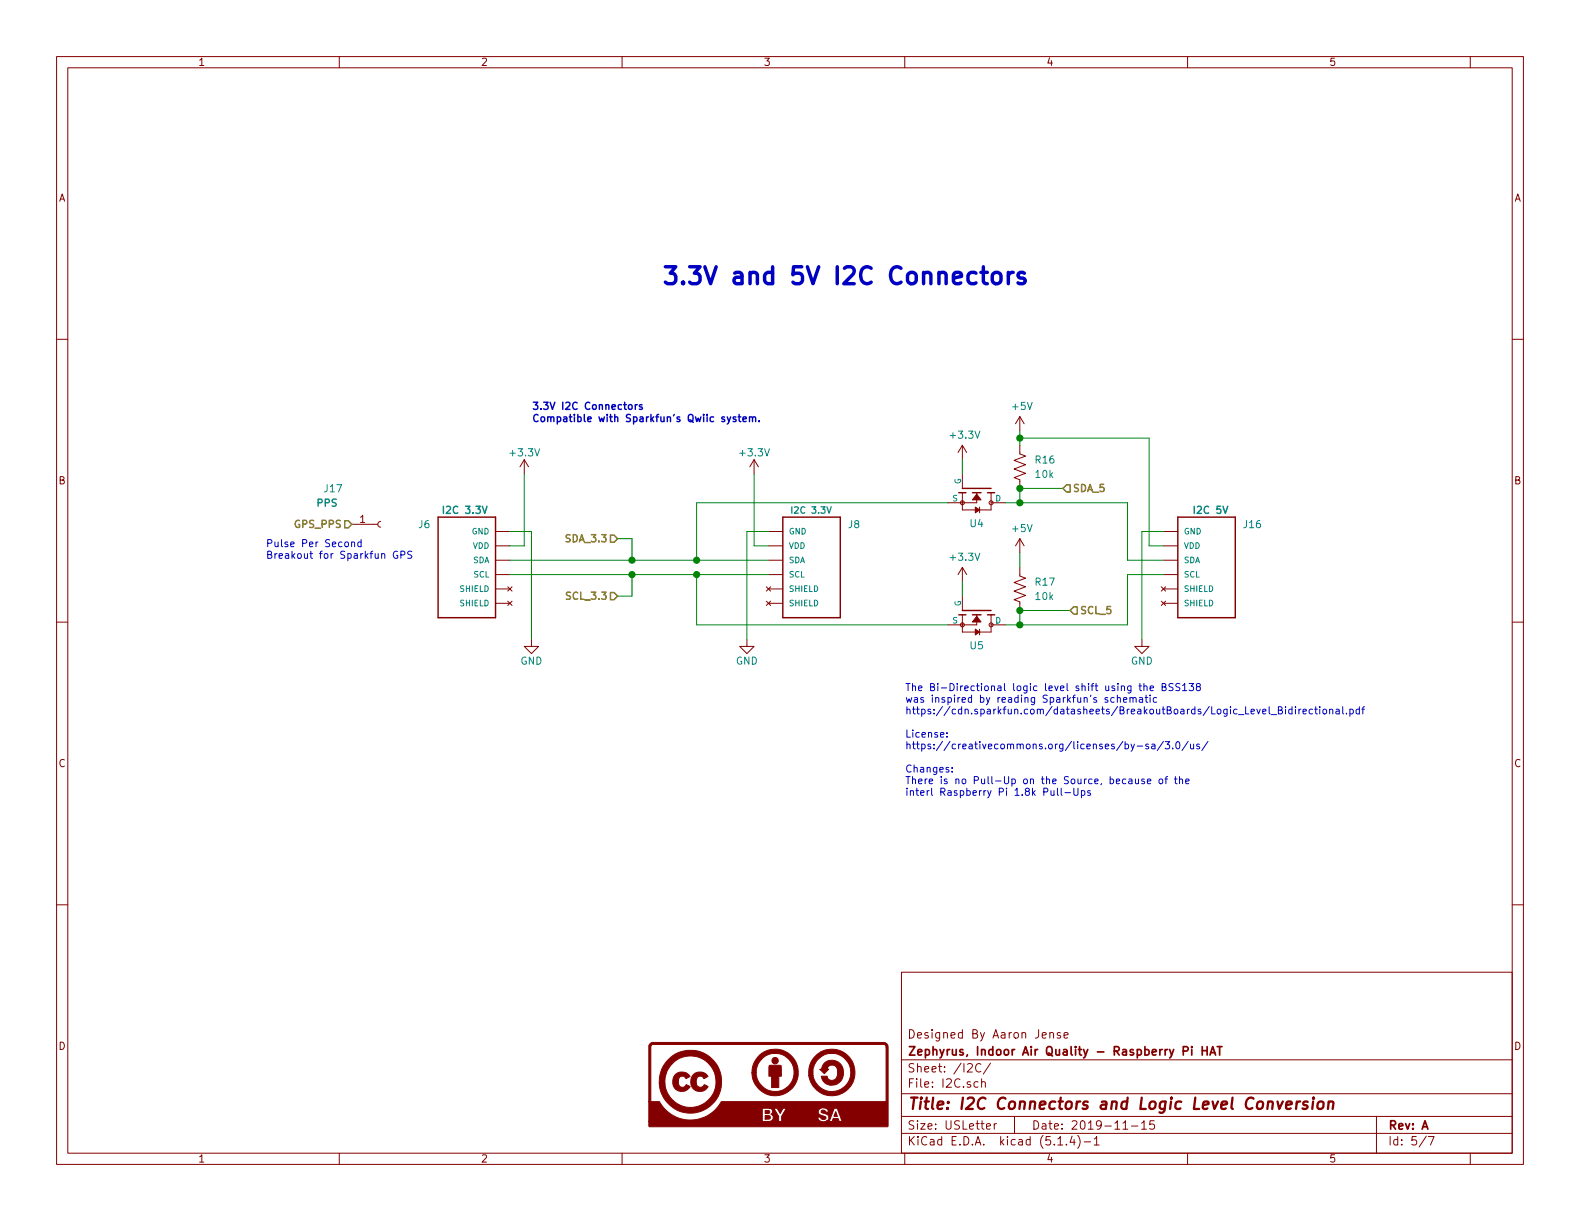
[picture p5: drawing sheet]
EESchema Schematic File Version 4
LIBS:Zephyrus-IAQ-HAT-cache
EELAYER 30 0
EELAYER END
$Descr USLetter 11000 8500
encoding utf-8
Sheet 5 7
Title "I2C Connectors and Logic Level Conversion"
Date "2019-11-15"
Rev "A"
Comp "Zephyrus, Indoor Air Quality - Raspberry Pi HAT"
Comment1 "Designed By Aaron Jense"
Comment2 ""
Comment3 ""
Comment4 ""
$EndDescr
$Comp
L zephyrus_iaq:SM04B-SRSS-TB(LF)(SN) J?
U 1 1
P 3250 3900
AR Path="/5DB91D7C" Ref="J?"  Part="1" 
AR Path="/5DB861AF/5DB91D7C" Ref="J6"  Part="1" 
F 0 "J6" H 3500 4150 50  0000 L CNN
F 1 "I2C 3.3V" H 3100 4250 50  0000 L CNB
F 2 "zephyrus-iaq:JST_SM04B-SRSS-TB(LF)(SN)" H 3250 3900 50  0001 L BNN
F 3 "" H 3250 3900 50  0001 L BNN
	1    3250 3900
	-1   0    0    -1  
$EndComp
$Comp
L zephyrus_iaq:SM04B-SRSS-TB(LF)(SN) J?
U 1 1
P 5650 3900
AR Path="/5DB91D82" Ref="J?"  Part="1" 
AR Path="/5DB861AF/5DB91D82" Ref="J8"  Part="1" 
F 0 "J8" H 5900 4150 50  0000 L CNN
F 1 "I2C 3.3V" H 5500 4250 45  0000 L CNB
F 2 "zephyrus-iaq:JST_SM04B-SRSS-TB(LF)(SN)" H 5650 3900 50  0001 L BNN
F 3 "" H 5650 3900 50  0001 L BNN
	1    5650 3900
	1    0    0    -1  
$EndComp
$Comp
L zephyrus_iaq:+3.3V #PWR?
U 1 1
P 5250 3300
AR Path="/5DB91D88" Ref="#PWR?"  Part="1" 
AR Path="/5DB861AF/5DB91D88" Ref="#PWR06"  Part="1" 
F 0 "#PWR06" H 5250 3150 50  0001 C CNN
F 1 "+3.3V" H 5250 3450 50  0000 C CNN
F 2 "" H 5250 3300 50  0001 C CNN
F 3 "" H 5250 3300 50  0001 C CNN
	1    5250 3300
	-1   0    0    -1  
$EndComp
$Comp
L zephyrus_iaq:GND #PWR?
U 1 1
P 5200 4450
AR Path="/5DB91D8E" Ref="#PWR?"  Part="1" 
AR Path="/5DB861AF/5DB91D8E" Ref="#PWR03"  Part="1" 
F 0 "#PWR03" H 5200 4200 50  0001 C CNN
F 1 "GND" H 5200 4300 50  0000 C CNN
F 2 "" H 5200 4450 50  0001 C CNN
F 3 "" H 5200 4450 50  0001 C CNN
	1    5200 4450
	-1   0    0    -1  
$EndComp
$Comp
L zephyrus_iaq:SM04B-SRSS-TB(LF)(SN) J?
U 1 1
P 8400 3900
AR Path="/5DB91D94" Ref="J?"  Part="1" 
AR Path="/5DB861AF/5DB91D94" Ref="J16"  Part="1" 
F 0 "J16" H 8650 4150 50  0000 L CNN
F 1 "I2C 5V" H 8300 4250 50  0000 L CNB
F 2 "zephyrus-iaq:JST_SM04B-SRSS-TB(LF)(SN)" H 8400 3900 50  0001 L BNN
F 3 "" H 8400 3900 50  0001 L BNN
	1    8400 3900
	1    0    0    -1  
$EndComp
Text Notes 3700 2950 0    50   ~ 10
3.3V I2C Connectors\nCompatible with Sparkfun's Qwiic system.
$Comp
L zephyrus_iaq:Conn_01x01_Female J?
U 1 1
P 2650 3650
AR Path="/5DB91DA2" Ref="J?"  Part="1" 
AR Path="/5DB861AF/5DB91DA2" Ref="J17"  Part="1" 
F 0 "J17" H 2250 3900 50  0000 L CNN
F 1 "PPS" H 2200 3800 50  0000 L CNB
F 2 "Connector_PinSocket_2.54mm:PinSocket_1x01_P2.54mm_Vertical" H 2650 3650 50  0001 C CNN
F 3 "~" H 2650 3650 50  0001 C CNN
	1    2650 3650
	1    0    0    -1  
$EndComp
Wire Wire Line
	5350 4000 4850 4000
Wire Wire Line
	5250 3300 5250 3800
$Comp
L zephyrus_iaq:+3.3V #PWR?
U 1 1
P 3650 3300
AR Path="/5DB91DB9" Ref="#PWR?"  Part="1" 
AR Path="/5DB861AF/5DB91DB9" Ref="#PWR05"  Part="1" 
F 0 "#PWR05" H 3650 3150 50  0001 C CNN
F 1 "+3.3V" H 3650 3450 50  0000 C CNN
F 2 "" H 3650 3300 50  0001 C CNN
F 3 "" H 3650 3300 50  0001 C CNN
	1    3650 3300
	1    0    0    -1  
$EndComp
Text HLabel 4300 3750 0    50   Input ~ 10
SDA_3.3
Text HLabel 4300 4150 0    50   Input ~ 10
SCL_3.3
Text HLabel 7400 3400 2    50   Input ~ 10
SDA_5
Text HLabel 7450 4250 2    50   Input ~ 10
SCL_5
Text Notes 1850 3900 0    50   ~ 0
Pulse Per Second\nBreakout for Sparkfun GPS
Text HLabel 2450 3650 0    50   Input ~ 10
GPS_PPS
Wire Wire Line
	7100 3850 7100 3950
$Comp
L zephyrus_iaq:+5V #PWR0129
U 1 1
P 7100 3850
F 0 "#PWR0129" H 7100 3700 50  0001 C CNN
F 1 "+5V" H 7115 4023 50  0000 C CNN
F 2 "" H 7100 3850 50  0001 C CNN
F 3 "" H 7100 3850 50  0001 C CNN
	1    7100 3850
	1    0    0    -1  
$EndComp
$Comp
L zephyrus_iaq:+3.3V #PWR0130
U 1 1
P 6700 4050
F 0 "#PWR0130" H 6700 3900 50  0001 C CNN
F 1 "+3.3V" H 6715 4223 50  0000 C CNN
F 2 "" H 6700 4050 50  0001 C CNN
F 3 "" H 6700 4050 50  0001 C CNN
	1    6700 4050
	1    0    0    -1  
$EndComp
Wire Wire Line
	7100 4350 7100 4250
Wire Wire Line
	7000 4350 7100 4350
$Comp
L zephyrus_iaq:R_US R17
U 1 1
P 7100 4100
F 0 "R17" H 7200 4150 50  0000 L CNN
F 1 "10k" H 7200 4050 50  0000 L CNN
F 2 "Resistor_SMD:R_0805_2012Metric" V 7140 4090 50  0001 C CNN
F 3 "~" H 7100 4100 50  0001 C CNN
	1    7100 4100
	1    0    0    -1  
$EndComp
$Comp
L zephyrus_iaq:BSS138 U5
U 1 1
P 6800 4250
F 0 "U5" V 7043 4250 50  0000 C CNN
F 1 "BSS138" V 7134 4250 50  0001 C CNN
F 2 "zephyrus-iaq:BSS138" H 7250 4950 50  0001 L BNN
F 3 "TO-236-3 Micross" H 7250 4750 50  0001 L BNN
F 4 "MICROSS/On Semiconductor" H 7250 4650 50  0001 L BNN "Field4"
F 5 "Mosfet n-Ch 50v 220ma Die" H 7250 4500 50  0001 L BNN "Field5"
F 6 "BSS138" H 7250 4850 50  0001 L BNN "Field7"
	1    6800 4250
	0    1    1    0   
$EndComp
Wire Wire Line
	7100 3000 7100 3050
$Comp
L zephyrus_iaq:+5V #PWR0131
U 1 1
P 7100 3000
F 0 "#PWR0131" H 7100 2850 50  0001 C CNN
F 1 "+5V" H 7115 3173 50  0000 C CNN
F 2 "" H 7100 3000 50  0001 C CNN
F 3 "" H 7100 3000 50  0001 C CNN
	1    7100 3000
	1    0    0    -1  
$EndComp
$Comp
L zephyrus_iaq:+3.3V #PWR0132
U 1 1
P 6700 3200
F 0 "#PWR0132" H 6700 3050 50  0001 C CNN
F 1 "+3.3V" H 6715 3373 50  0000 C CNN
F 2 "" H 6700 3200 50  0001 C CNN
F 3 "" H 6700 3200 50  0001 C CNN
	1    6700 3200
	1    0    0    -1  
$EndComp
Wire Wire Line
	7100 3500 7100 3400
Wire Wire Line
	7000 3500 7100 3500
$Comp
L zephyrus_iaq:R_US R16
U 1 1
P 7100 3250
F 0 "R16" H 7200 3300 50  0000 L CNN
F 1 "10k" H 7200 3200 50  0000 L CNN
F 2 "Resistor_SMD:R_0805_2012Metric" V 7140 3240 50  0001 C CNN
F 3 "~" H 7100 3250 50  0001 C CNN
	1    7100 3250
	1    0    0    -1  
$EndComp
$Comp
L zephyrus_iaq:BSS138 U4
U 1 1
P 6800 3400
F 0 "U4" V 7043 3400 50  0000 C CNN
F 1 "BSS138" V 7134 3400 50  0001 C CNN
F 2 "zephyrus-iaq:BSS138" H 7250 4100 50  0001 L BNN
F 3 "TO-236-3 Micross" H 7250 3900 50  0001 L BNN
F 4 "MICROSS/On Semiconductor" H 7250 3800 50  0001 L BNN "Field4"
F 5 "Mosfet n-Ch 50v 220ma Die" H 7250 3650 50  0001 L BNN "Field5"
F 6 "BSS138" H 7250 4000 50  0001 L BNN "Field7"
	1    6800 3400
	0    1    1    0   
$EndComp
Wire Wire Line
	6700 3200 6700 3300
Wire Wire Line
	6700 4050 6700 4150
Text Notes 4600 2000 0    118  ~ 24
3.3V and 5V I2C Connectors
Text Notes 6300 5550 0    50   ~ 0
The Bi-Directional logic level shift using the BSS138\nwas inspired by reading Sparkfun's schematic\nhttps://cdn.sparkfun.com/datasheets/BreakoutBoards/Logic_Level_Bidirectional.pdf\n\nLicense:\nhttps://creativecommons.org/licenses/by-sa/3.0/us/\n\nChanges:\nThere is no Pull-Up on the Source, because of the\ninterl Raspberry Pi 1.8k Pull-Ups
Connection ~ 7100 3050
Wire Wire Line
	7100 3050 7100 3100
Wire Wire Line
	4850 3900 4850 3500
Wire Wire Line
	4850 4000 4850 4350
Wire Wire Line
	4850 4350 6600 4350
Wire Wire Line
	5200 3700 5350 3700
Wire Wire Line
	5200 3700 5200 4450
Wire Wire Line
	5250 3800 5350 3800
Wire Wire Line
	4850 3500 6600 3500
Connection ~ 4850 3900
Wire Wire Line
	4850 3900 5350 3900
Wire Wire Line
	7100 3400 7400 3400
Connection ~ 7100 3400
Wire Wire Line
	7100 4250 7450 4250
Connection ~ 7100 4250
Wire Wire Line
	7100 3050 8000 3050
Wire Wire Line
	3550 3900 4400 3900
Wire Wire Line
	3550 4000 4400 4000
Connection ~ 4850 4000
Wire Wire Line
	3650 3300 3650 3800
Wire Wire Line
	3700 3700 3550 3700
Wire Wire Line
	3700 3700 3700 4450
Wire Wire Line
	3650 3800 3550 3800
$Comp
L zephyrus_iaq:GND #PWR?
U 1 1
P 3700 4450
AR Path="/5DF2A51B" Ref="#PWR?"  Part="1" 
AR Path="/5DB861AF/5DF2A51B" Ref="#PWR0136"  Part="1" 
F 0 "#PWR0136" H 3700 4200 50  0001 C CNN
F 1 "GND" H 3700 4300 50  0000 C CNN
F 2 "" H 3700 4450 50  0001 C CNN
F 3 "" H 3700 4450 50  0001 C CNN
	1    3700 4450
	-1   0    0    -1  
$EndComp
Wire Wire Line
	4300 3750 4400 3750
Wire Wire Line
	4400 3750 4400 3900
Connection ~ 4400 3900
Wire Wire Line
	4400 3900 4850 3900
Wire Wire Line
	4400 4000 4400 4150
Wire Wire Line
	4400 4150 4300 4150
Connection ~ 4400 4000
Wire Wire Line
	4400 4000 4850 4000
Wire Wire Line
	7950 3700 8100 3700
Wire Wire Line
	7950 3700 7950 4450
Wire Wire Line
	8000 3800 8100 3800
$Comp
L zephyrus_iaq:GND #PWR?
U 1 1
P 7950 4450
AR Path="/5DF34FE7" Ref="#PWR?"  Part="1" 
AR Path="/5DB861AF/5DF34FE7" Ref="#PWR0137"  Part="1" 
F 0 "#PWR0137" H 7950 4200 50  0001 C CNN
F 1 "GND" H 7950 4300 50  0000 C CNN
F 2 "" H 7950 4450 50  0001 C CNN
F 3 "" H 7950 4450 50  0001 C CNN
	1    7950 4450
	1    0    0    -1  
$EndComp
Wire Wire Line
	8000 3050 8000 3800
Connection ~ 7100 3500
Wire Wire Line
	7100 4350 7850 4350
Wire Wire Line
	7850 4350 7850 4000
Wire Wire Line
	7850 4000 8100 4000
Connection ~ 7100 4350
Wire Wire Line
	7850 3900 7850 3500
Wire Wire Line
	7850 3900 8100 3900
Wire Wire Line
	7100 3500 7850 3500
$Comp
L cc-by-sa:LOGO #G5
U 1 1
P 5350 7550
F 0 "#G5" H 5350 7287 60  0001 C CNN
F 1 "LOGO" H 5350 7813 60  0001 C CNN
F 2 "" H 5350 7550 50  0001 C CNN
F 3 "" H 5350 7550 50  0001 C CNN
	1    5350 7550
	1    0    0    -1  
$EndComp
$EndSCHEMATC
